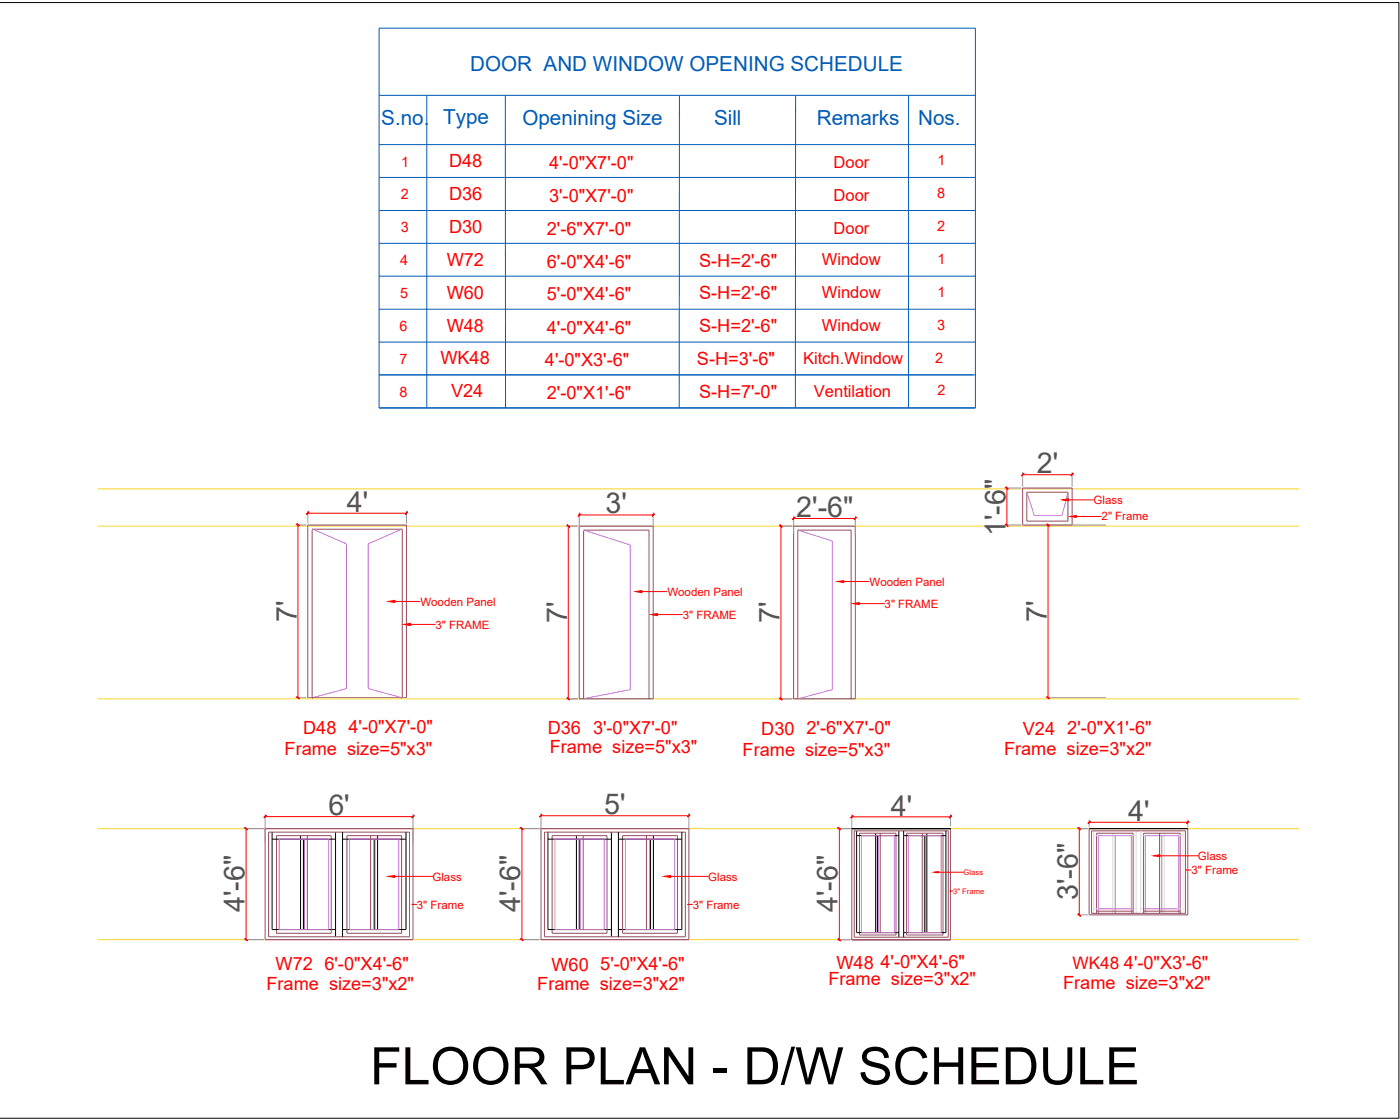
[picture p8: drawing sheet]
<svg xmlns="http://www.w3.org/2000/svg" width="135mm" height="108mm" viewBox="0 0 135 108" stroke-linecap="round" stroke-linejoin="round" font-family="sans-serif">
<!-- layer: beam centre line -->
<path d="M9.4 50.9h116.3M9.4 47.3h116.3M9.4 67.6h116.3M9.4 80.1h116.3M9.4 90.9h116.3" fill="none" stroke="#f8d731" stroke-width=".1"/>
<!-- layer: D W Annotation Tag MMH -->
<g fill="none" stroke="#005cb8" stroke-width=".1">
<path d="M36.7 14h57.7M36.7 9.2h57.7M36.7 17.2h57.7M36.7 2.7h57.7v36.7h-57.7zM41.3 9.2v30.2M48.9 9.2v30.2M65.7 9.2v30.2M77 9.2v30.2M87.9 9.2v30.2M36.7 26.7h57.7M36.7 29.9h57.7M36.7 33.1h57.7"/>
<path d="M36.7 36.3h57.7M36.7 20.4h57.7M36.7 23.5h57.7"/>
</g>
<g fill="none" stroke="#954a5d" stroke-width=".1">
<path d="M29.8 50.8h9.5v16.7h-9.5zM30.2 51.2h8.7v16.3M30.2 51.2v16.3M56 50.9h7.2v16.7h-7.2zM56.5 51.3h6.3v16.3M56.5 51.3v16.3M76.8 50.9h6v16.7h-6zM99 47.2h4.7v3.6h-4.7zM99.4 47.6h3.9v2.8h-3.9zM77.2 67.6v-16.3h5.2v16.3M25.7 80.1h14.3v10.8h-14.3zM26 80.5h13.6v10.1h-13.6z"/>
<path d="M26.8 80.8h5.2v9.4h-5.2zM29.7 80.8v9.1M33.6 80.8h5.3v9.4h-5.3zM35.9 80.8v9.1M52.3 80.1h14.4v10.8h-14.4zM52.7 80.5h13.6v10.1h-13.6zM53.4 80.8h5.3v9.4h-5.3zM56.4 80.8v9.1M60.2 80.8h5.4v9.4h-5.4zM62.5 80.8v9.1M82.4 90.9v-10.8h9.6v10.8h-9.6M82.7 80.3h9.1v10.3h-9.1z"/>
<path d="M83.2 80.6h3.5v9.8h-3.5zM85.2 80.6v9.6M87.7 80.6h3.5v9.8h-3.5zM89.2 80.6v9.6M105.4 80.1h9.5v8.4h-9.5zM105.6 80.3h9.1v8h-9.1zM106.1 88.3v-7.7h3.5v7.7M106.1 88.1h3.5M110.7 88.3v-7.7h3.5v7.7M110.7 88.1h3.5M112.2 80.6v7.7"/>
</g>
<g fill="none" stroke="#c16edd" stroke-width=".1">
<path d="M30.2 51.2l3.3 1.4M33.5 52.6v14l-3.3 .9M35.6 52.6v14l3.3 .9M38.9 51.2l-3.3 1.4M56.5 51.3l4.5 1.4v14l-4.5 .9M77.2 51.3l3.3 1v14.4l-3.3 .9M99.4 47.6l.7 2.2h2.7l.5-2.2M27 81.1h4.8v8.8h-4.8zM29.5 81.1v8.8M33.8 81.1h4.8v8.8h-4.8zM36.2 81.1v8.8M53.7 81.1h4.8v8.8h-4.8z"/>
<path d="M56.1 81.1v8.8M60.5 81.1h4.8v8.8h-4.8zM62.8 81.1v8.8M83.4 80.8h3.1v9.4h-3.1zM85 80.8v9.4M87.9 80.8h3.2v9.4h-3.2zM89.4 80.8v9.4M106.3 88.3v-7.5h3.2v7.5M106.3 87.9h3.2M107.9 80.8v7.5M110.7 87.9h3.2M110.8 88.3v-7.5h3.2v7.5"/>
<path d="M112.4 80.8v7.5"/>
</g>
<!-- layer: CAS_WALL FULL -->
<g fill="none" stroke="#989898" stroke-width=".1">
<path d="M28.6 50.8h1.1M29.8 49.4v1.2M39.3 49.4v1.2M54.8 50.9h1.1M56 49.5v2.3M63.2 49.5v1.3M75.3 50.9h1.4M76.8 49.9v1.8M82.8 49.9v1.8M97.2 47.2h1.6M97.2 50.8h1.6M99 45.6v1.5"/>
<path d="M101.2 50.8h5.8M103.7 45.6v1.5M25.7 78.7v2.8M28.6 67.5h1.1M40 78.7v2.8M52.3 78.6v2.6M54.8 67.6h1.1M66.7 78.6v1.7M75.3 67.6h1.4M82.4 78.7v1.9M92 78.7v1.2M101.2 67.5h5.8"/>
<path d="M105.4 79.3v.7M114.9 79.3v.7M23.6 80.1h1.9M23.6 90.9h1.9M50.2 80.1h2M50.2 90.9h2M81 80.1h1.3M81 90.9h1.3M104.2 80.1h1.1M104.2 88.5h1.1"/>
</g>
<g fill="none" stroke="#f00" stroke-width=".1">
<path d="M28.8 50.8v16.7M29.8 49.6h9.5M55 50.9v16.7M56 49.8h7.2M75.6 50.9v16.7M76.8 50.1h6M97.4 47.2v3.6M99 45.9h4.7M101.4 50.8v16.7M25.7 79h14.3M52.3 78.9h14.4M82.4 79h9.6"/>
<path d="M105.4 79.5h9.5M23.8 80.1v10.8M50.5 80.1v10.8M81.2 80.1v10.8M104.4 80.1v8.4"/>
</g>
<!-- layer: grid -->
<g fill="#f00" stroke="#f00" stroke-width=".1">
<path d="M99.1 45.8l-.2 .2zM98.8 46l.3-.2z"/>
<path d="M103.8 45.8l-.1 .2zM103.8 45.8l-.1 .2z"/>
<path d="M97.3 47.1l.2 .2zM97.3 47.1l.2 .2z"/>
<path d="M97.3 50.7l.2 .2zM97.3 50.7l.2 .2z"/>
<path d="M101.3 67.4l.2 .2zM101.3 67.4l.2 .2z"/>
<path d="M101.3 50.7l.2 .2zM101.3 50.7l.2 .2z"/>
<path d="M76.9 50l-.2 .2zM76.9 50l-.2 .2z"/>
<path d="M82.8 50l-.1 .2zM82.8 50l-.1 .2z"/>
<path d="M75.5 50.8l.2 .2zM75.5 50.8l.2 .2z"/>
<path d="M75.5 67.5l.2 .2zM75.5 67.5l.2 .2z"/>
<path d="M29.9 49.5l-.2 .2zM29.9 49.5l-.2 .2z"/>
<path d="M39.4 49.5l-.2 .2zM39.4 49.5l-.2 .2z"/>
<path d="M28.7 50.7l.3 .1zM28.7 50.7l.3 .1z"/>
<path d="M28.7 67.4l.3 .2zM28.7 67.4l.3 .2z"/>
<path d="M82.5 78.9l-.2 .2zM82.3 79.1l.2-.2z"/>
<path d="M92.1 78.9l-.2 .2zM92.1 78.9l-.2 .2z"/>
<path d="M81.1 80l.2 .2zM81.1 80l.2 .2z"/>
<path d="M81.1 90.8l.2 .2zM81.1 90.8l.2 .2z"/>
<path d="M56.1 49.7l-.1 .2zM56.1 49.7l-.1 .2z"/>
<path d="M63.1 49.9l.2-.2zM63.3 49.7l-.2 .2z"/>
<path d="M54.9 50.8l.2 .2zM54.9 50.8l.2 .2z"/>
<path d="M54.9 67.5l.2 .2zM54.9 67.5l.2 .2z"/>
<path d="M105.5 79.4l-.2 .2zM105.5 79.4l-.2 .2z"/>
<path d="M114.8 79.6l.2-.2zM115 79.4l-.1 .2z"/>
<path d="M104.3 80l.2 .2zM104.3 80l.2 .2z"/>
<path d="M104.4 88.4l.1 .2zM104.3 88.4l.2 .2z"/>
<path d="M23.7 80l.2 .2zM23.7 80l.2 .2z"/>
<path d="M23.7 90.8l.2 .1zM23.7 90.8l.2 .1z"/>
<path d="M25.7 78.9l-.1 .2zM25.7 78.9l-.1 .2z"/>
<path d="M39.9 79.1l.1-.2zM40 78.9l-.1 .2z"/>
<path d="M52.4 78.8l-.2 .2zM52.2 79l.2-.2z"/>
<path d="M66.5 79l.2-.2zM66.7 78.8l-.1 .2z"/>
<path d="M50.4 80l.2 .2zM50.4 80l.2 .2z"/>
<path d="M50.4 90.8l.2 .1zM50.4 90.8l.2 .1z"/>
</g>
<!-- layer: MMH TAGS LEADERS -->
<g fill="#f00" stroke="#f00" stroke-width=".1">
<path d="M102.8 48.3l.6-.1v.2z"/>
<path d="M103.5 49.9l.6-.1v.2z"/>
<path d="M82.5 58.4l.6-.1v.2z"/>
<path d="M81 56.2l.6-.1v.2z"/>
<path d="M39.1 60.4l.6-.1v.2z"/>
<path d="M37.6 58.2l.6-.1v.2z"/>
<path d="M90.4 84.3h.4v.1z"/>
<path d="M63 59.4l.6-.1v.2z"/>
<path d="M61.5 57.2l.6-.1v.2z"/>
<path d="M111.6 82.8l.6-.2v.2z"/>
<path d="M37.6 84.7h.6v.2z"/>
<path d="M64.3 84.7h.6v.2z"/>
</g>
<g fill="none" stroke="#f00" stroke-width=".1">
<path d="M38.2 58.2h2.5M62.1 57.2h2.5M63.6 59.4h2.5M81.6 56.2h2.5M83.1 58.4h2.5M103.4 48.3h2.4M104.1 49.9h2.5M39.7 60.4h2.5M38.2 84.7h3.7M39.9 87.5h.1M39.9 87.5h.5M64.9 84.7h3.7"/>
<path d="M66.5 87.5h.1M66.5 87.5h.5M90.8 84.3h2.5M91.9 86.2h.1M91.9 86.2h.3M112.2 82.8h3.7M114.8 84.1h.1M114.8 84.1h.5"/>
</g>
<!-- layer: 0 -->
<g fill="none" stroke="#000" stroke-width=".1">
<path d="M0 .2h135.4v107.9h-135.4M26.3 80.5v9.4h6.2M26.3 81.1h6.2M29.1 80.8v9.1M29.4 81.1v8.8M32.5 80.5v10.1M33.1 81.1h6.2M33.1 80.5v10.1M36.3 81.1v8.8M36.5 80.8v9.1M39.3 80.5v9.4h-6.2M53 80.5v9.4h6.2"/>
<path d="M53 81.1h6.2M55.8 80.8v9.1M56 81.1v8.8M59.2 80.5v10.1M59.8 81.1h6.2M59.8 80.5v10.1M62.9 81.1v8.8M63.2 80.8v9.1M66 80.5v9.4h-6.2M82.9 80.3v9.9h4.1M82.9 80.8h4.1M84.7 80.6v9.6"/>
<path d="M84.9 80.8v9.4M87 80.3v10.3M87.4 80.8h4.1M87.4 80.3v10.3M89.5 80.8v9.4M89.7 80.6v9.6M91.5 80.3v9.9h-4.1"/>
</g>
<!-- layer: EX-WALL -->
<path d="M82.4 80.1h9.6M105.4 80.1h9.5" fill="none" stroke="#000" stroke-width=".1"/>
<!-- layer: 0 -->
<path d="M105.8 87.9h4.1M105.8 80.8h4.1M105.8 80.3v8M107.7 80.6v7.7M107.9 80.8v7.5M109.9 80.3v8M110.3 87.9h4.1M110.4 80.8h4.1M110.4 80.3v8M112.5 80.8v7.5M112.6 80.6v7.7M114.5 80.3v8" fill="none" stroke="#dcdcdc" stroke-width=".1"/>
<text font-size="5" x="35.8" y="104.9">FLOOR PLAN - D/W SCHEDULE</text>
<g font-size="2.8" fill="#545454">
<text x="100.3" y="45.8">2'</text>
<text x="33.6" y="49.5">4'</text>
<text x="58.6" y="49.6">3'</text>
<text x="77" y="50">2'-6&quot;</text>
<text x="97.3" y="51.8" transform="rotate(-90 97.3 51.8)">1'-6&quot;</text>
<text x="28.7" y="60.1" transform="rotate(-90 28.7 60.1)">7'</text>
<text x="54.9" y="60.3" transform="rotate(-90 54.9 60.3)">7'</text>
<text x="75.4" y="60.3" transform="rotate(-90 75.4 60.3)">7'</text>
<text x="101.3" y="60.2" transform="rotate(-90 101.3 60.2)">7'</text>
<text x="31.8" y="78.8">6'</text>
<text x="58.5" y="78.7">5'</text>
<text x="86.2" y="78.9">4'</text>
<text x="109.2" y="79.4">4'</text>
<text x="23.7" y="88.2" transform="rotate(-90 23.7 88.2)">4'-6&quot;</text>
<text x="50.3" y="88.2" transform="rotate(-90 50.3 88.2)">4'-6&quot;</text>
<text x="81" y="88.2" transform="rotate(-90 81 88.2)">4'-6&quot;</text>
<text x="104.3" y="87.1" transform="rotate(-90 104.3 87.1)">3'-6&quot;</text>
</g>
<g font-size="2" fill="#005cb8">
<text x="45.5" y="6.9">DOOR AND WINDOW OPENING SCHEDULE</text>
<text x="36.9" y="12.1">S.no.</text>
<text x="42.9" y="12">Type</text>
<text x="50.5" y="12.1">Openining Size</text>
<text x="69.1" y="12.1">Sill</text>
<text x="79" y="12.1">Remarks</text>
<text x="88.8" y="12.1">Nos.</text>
</g>
<g font-size="1.8" fill="#f00">
<text x="43.5" y="16.2">D48</text>
<text x="53.1" y="16.3">4'-0&quot;X7'-0&quot;</text>
<text x="43.5" y="22.5">D30</text>
<text x="43.5" y="19.3">D36</text>
<text x="52.9" y="22.7">2'-6&quot;X7'-0&quot;</text>
<text x="53.1" y="19.5">3'-0&quot;X7'-0&quot;</text>
<text x="43.2" y="28.9">W60</text>
<text x="43.2" y="25.7">W72</text>
<text x="52.9" y="29.1">5'-0&quot;X4'-6&quot;</text>
<text x="52.9" y="25.9">6'-0&quot;X4'-6&quot;</text>
<text x="67.6" y="28.9">S-H=2'-6&quot;</text>
<text x="67.6" y="25.8">S-H=2'-6&quot;</text>
<text x="42.6" y="35.2">WK48</text>
<text x="43.2" y="32.1">W48</text>
<text x="52.7" y="35.4">4'-0&quot;X3'-6&quot;</text>
<text x="52.9" y="32.3">4'-0&quot;X4'-6&quot;</text>
<text x="67.4" y="35.3">S-H=3'-6&quot;</text>
<text x="67.6" y="32.1">S-H=2'-6&quot;</text>
<text x="43.6" y="38.4">V24</text>
<text x="52.9" y="38.6">2'-0&quot;X1'-6&quot;</text>
<text x="67.6" y="38.5">S-H=7'-0&quot;</text>
<text x="29.3" y="71">D48</text>
<text x="33.7" y="70.9">4'-0&quot;X7'-0&quot;</text>
<text x="53" y="71">D36</text>
<text x="57.4" y="71">3'-0&quot;X7'-0&quot;</text>
<text x="73.7" y="71">D30</text>
<text x="78" y="71">2'-6&quot;X7'-0&quot;</text>
<text x="99" y="71">V24</text>
<text x="103.3" y="71">2'-0&quot;X1'-6&quot;</text>
<text x="27.5" y="73">Frame size=5&quot;x3&quot;</text>
<text x="53.2" y="72.8">Frame size=5&quot;x3&quot;</text>
<text x="71.9" y="73.1">Frame size=5&quot;x3&quot;</text>
<text x="97.2" y="73">Frame size=3&quot;x2&quot;</text>
<text x="25.8" y="95.7">Frame size=3&quot;x2&quot;</text>
<text x="26.7" y="93.8">W72</text>
<text x="31.4" y="93.8">6'-0&quot;X4'-6&quot;</text>
<text x="52" y="95.8">Frame size=3&quot;x2&quot;</text>
<text x="53.4" y="93.9">W60</text>
<text x="58.1" y="93.8">5'-0&quot;X4'-6&quot;</text>
<text x="80.2" y="95.3">Frame size=3&quot;x2&quot;</text>
<text x="80.9" y="93.7">W48</text>
<text x="85.2" y="93.6">4'-0&quot;X4'-6&quot;</text>
<text x="102.9" y="95.6">Frame size=3&quot;x2&quot;</text>
<text x="108.8" y="93.7">4'-0&quot;X3'-6&quot;</text>
</g>
<text font-size="1.7" fill="#f00" x="103.8" y="93.7">WK48</text>
<g font-size="1.6" fill="#f00">
<text x="80.7" y="16.2">Door</text>
<text x="80.7" y="22.6">Door</text>
<text x="80.7" y="19.4">Door</text>
<text x="79.5" y="28.8">Window</text>
<text x="79.5" y="25.6">Window</text>
<text x="77.7" y="35.2">Kitch.Window</text>
<text x="79.5" y="32">Window</text>
<text x="78.8" y="38.4">Ventilation</text>
</g>
<g font-size="1.4" fill="#f00">
<text x="38.8" y="16.1">1</text>
<text x="90.7" y="16">1</text>
<text x="38.8" y="19.3">2</text>
<text x="38.8" y="22.5">3</text>
<text x="90.7" y="22.3">2</text>
<text x="90.7" y="19.1">8</text>
<text x="38.7" y="28.8">5</text>
<text x="38.7" y="25.7">4</text>
<text x="90.7" y="28.7">1</text>
<text x="90.7" y="25.5">1</text>
<text x="38.7" y="32">6</text>
<text x="38.7" y="35.2">7</text>
<text x="90.5" y="35.1">2</text>
<text x="90.7" y="31.9">3</text>
<text x="38.7" y="38.4">8</text>
<text x="90.7" y="38.2">2</text>
</g>
<g font-size="1.1" fill="#f00">
<text x="105.8" y="48.7">Glass</text>
<text x="106.6" y="50.3">2&quot; Frame</text>
<text x="40.7" y="58.6">Wooden Panel</text>
<text x="64.6" y="57.6">Wooden Panel</text>
<text x="66.1" y="59.8">3&quot; FRAME</text>
<text x="84.1" y="56.6">Wooden Panel</text>
<text x="85.6" y="58.8">3&quot; FRAME</text>
<text x="42.1" y="60.8">3&quot; FRAME</text>
<text x="115.9" y="83.2">Glass</text>
<text x="40.3" y="87.9">3&quot; Frame</text>
<text x="41.8" y="85.2">Glass</text>
<text x="67" y="87.9">3&quot; Frame</text>
<text x="68.5" y="85.2">Glass</text>
<text x="115.3" y="84.5">3&quot; Frame</text>
</g>
<g font-size=".7" fill="#f00">
<text x="92.2" y="86.4">3&quot; Frame</text>
<text x="93.2" y="84.6">Glass</text>
</g>
</svg>
